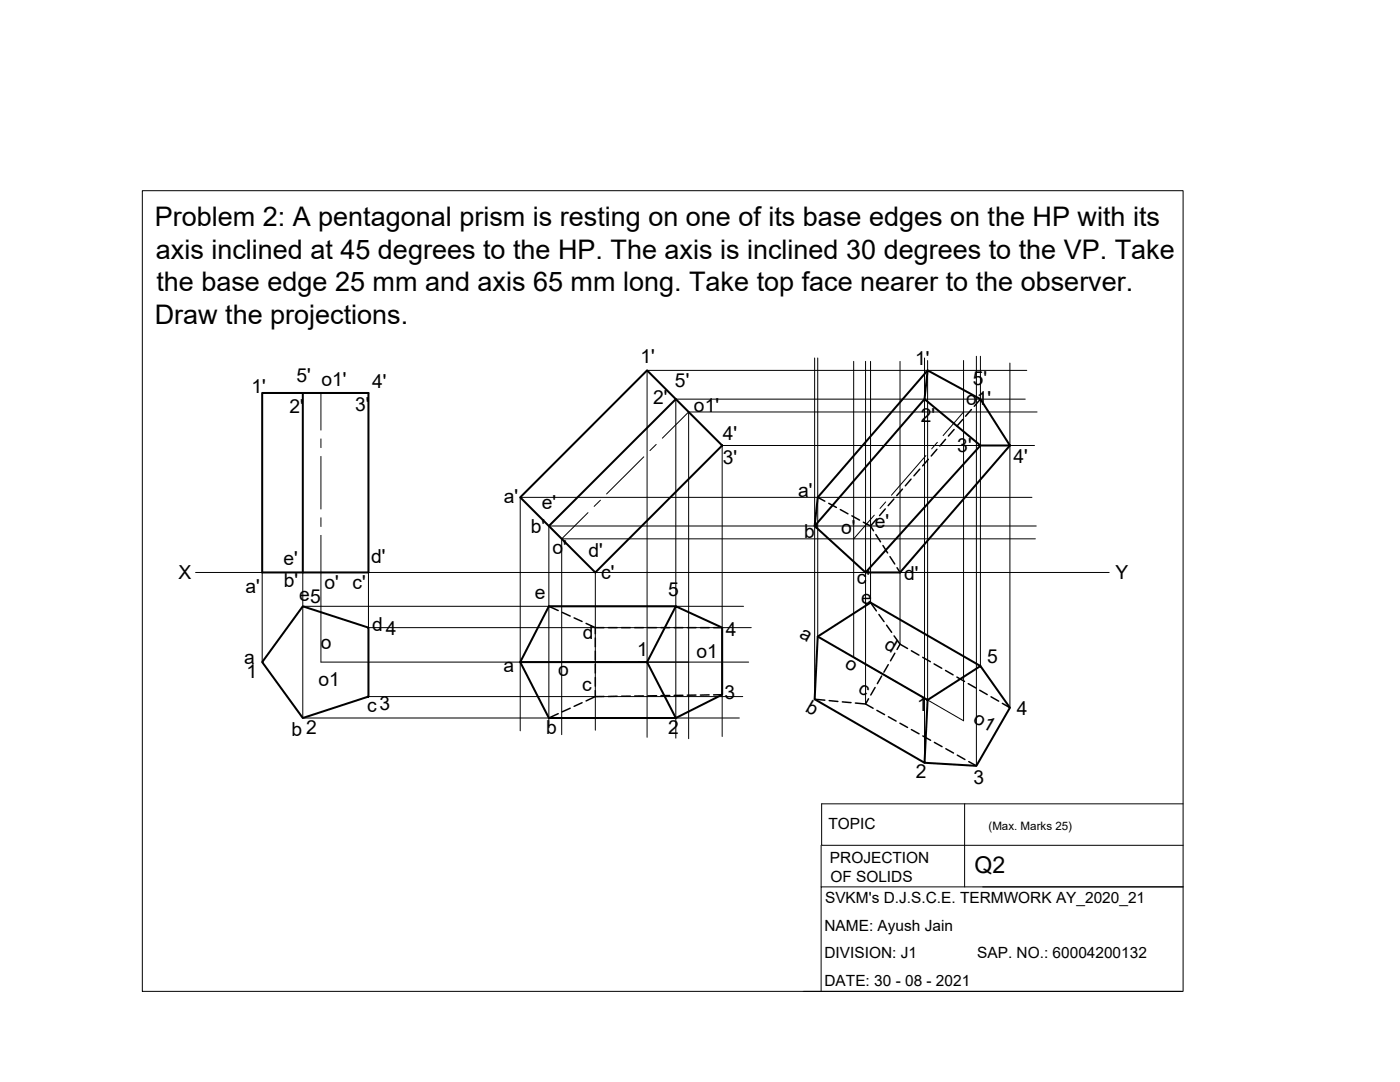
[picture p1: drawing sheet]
<svg xmlns="http://www.w3.org/2000/svg" width="279mm" height="216mm" viewBox="0 0 279 216" stroke-linecap="round" stroke-linejoin="round" font-family="sans-serif">
<!-- layer: Dimensions n Hatchings -->
<path d="M39 114.2h182.4" fill="none" stroke="#000" stroke-width=".2"/>
<!-- layer: Object -->
<g fill="none" stroke="#000" stroke-width=".4">
<path d="M52.3 78.4h21.2v35.8h-21.2zM60.4 78.4v35.8M129.1 73.9l15 15-25.3 25.3-15-15zM134.9 79.6l-25.4 25.4M184.5 79.6l-21.9 25.4M185.1 73.9l-21.9 25.3-.6 5.8 10.1 9.2h6.9l21.9-25.3M185.1 73.9l10.6 5.7 5.8 9.3h-5.8l-11.2-9.3zM195.7 88.9l-23 25.3M60.4 121l13.1 4.2v13.8l-13.1 4.3-8.1-11.2zM103.8 132.1h25.3l5.8-11.1 9.2 4.2v13.4l-9.2 4.7-5.8-11.2M134.9 121h-25.4l-5.7 11.1 5.7 11.2h25.4M163.2 127l21.9 12.7 10.6-6.8 5.8 8.3-6.6 11.6-10.4-.6 .6-12.5"/>
<path d="M195.7 132.9l-22-12.7-10.5 6.8-.6 12.5 21.9 12.7"/>
</g>
<!-- layer: Projections -->
<g fill="none" stroke="#000" stroke-width=".2">
<path d="M162.6 71.4v68.1M163.2 71.4v55.6M170.4 72.1v59.1M172.7 72.1v68.4M173.7 72.1v48.1M179.6 72.1v56.4M184.5 71.4v80.8M185.1 71.9v67.8M192.3 71.9v71.9M194.9 71.1v81.7M195.7 71.1v61.8M201.5 72.4v68.8"/>
<path d="M204.6 79.6h-69.7v67.7M204.9 73.9h-75.8v73.2M206 99.2h-102.2v46.6M206.5 88.9h-62.4v58.1M207 82.2h-69.6v65.2M52.3 114.2v17.9M60.4 114.2v29.1h87.2M64.1 114.2v17.9h85.3M73.5 114.2v11h76.4M118.8 114.2v31.5M206.6 107.5h-94.5v39.1M206.8 105h-97.3v40.2"/>
<path d="M60.4 121h88M73.5 139h74.7"/>
</g>
<!-- layer: Center -->
<g fill="none" stroke="#000" stroke-width=".2">
<path d="M64.1 78.4v7.4M64.1 87.6v1.7M64.1 91.1v10.5M119.8 99.8l-1.2 1.2M128.5 91.2l-7.4 7.4M131 88.7l-1.3 1.2M137.4 82.2l-5.2 5.2M184.8 90.9l-6.9 7.9M187.1 88.3l-1.2 1.3M192.3 82.2l-4.1 4.7M64.1 103.3v1.8M64.1 106.8v7.4"/>
<path d="M117.3 102.3l-5.2 5.2M174.5 102.8l-4.1 4.7M176.8 100.2l-1.2 1.3M112.1 132.1h10.1M123.9 132.1h1.7M127.4 132.1h10M170.4 131.2l8.7 5M180.6 137l1.5 .9M183.6 138.8l8.7 5"/>
</g>
<!-- layer: Hidden -->
<g fill="none" stroke="#000" stroke-width=".3">
<path d="M195.7 79.6l-1.3 1.5M163.2 99.2l1.4 .8M178.4 99.6l-1.2 1.3M180.1 97.6l-1.1 1.3M181.8 95.6l-1.1 1.3M183.6 93.6l-1.2 1.3M185.3 91.6l-1.2 1.4M187 89.7l-1.2 1.3M188.7 87.7l-1.1 1.3M190.4 85.7l-1.1 1.3M192.1 83.7l-1.1 1.3M193.9 81.7l-1.2 1.4"/>
<path d="M165.4 100.4l1.5 .9M167.7 101.7l1.5 .8M170 102.9l1.5 .9M172.3 104.2l1.4 .8 .6 .9M174.8 106.7l.9 1.4M175 103.5l-1.3 1.5M176.2 108.9l.9 1.4M176.7 101.6l-1.2 1.3M177.6 111.1l1 1.4M179 113.3l.6 .9M109.5 121l1.9 .8M112.2 122.2l1.6 .7"/>
<path d="M114.6 123.3l1.6 .7M117 124.4l1.8 .8v1.2M118.8 137.8v1.2l-1.8 .9M118.8 127.3v1.7M118.8 129.9v1.8M118.8 132.6v1.7M118.8 135.2v1.7M118.8 125.2h1.7M120.5 139h-1.7M121.4 125.2h1.8M123.2 138.9l-1.8 .1M124 125.2h1.8"/>
<path d="M125.8 138.9h-1.8M126.7 125.2h1.7M128.4 138.9h-1.7M129.3 125.2h1.7M131 138.8h-1.7M131.9 125.2h1.8M133.7 138.8h-1.8M134.5 125.2h1.8M136.3 138.7l-1.8 .1M137.2 125.2h1.7M138.9 138.7h-1.7M139.8 125.2h1.7"/>
<path d="M141.5 138.7h-1.7M142.4 125.2h1.7M144.1 138.6l-1.7 .1M162.6 139.5l2 .2M165.5 139.8l1.7 .2M173.3 139.4l-.6 1.1-2-.2M173.7 120.2l1.2 1.7M174.6 137.2l-.8 1.5M175.4 122.6l1 1.4M176 134.9l-.9 1.5M176.9 124.7l1 1.5M177.3 132.6l-.9 1.5"/>
<path d="M178.4 126.9l1.2 1.6-.6 1.1M178.6 130.3l-.9 1.6M179.6 128.5l1.5 .9M181.9 129.9l1.5 .8M184.2 131.2l1.5 .8M186.4 132.5l1.5 .8M188.7 133.8l1.5 .9M191 135.1l1.5 .9M193.2 136.4l1.6 .9M195.5 137.7l1.5 .9M197.8 139l1.5 .9M111.4 142.4l-1.9 .9"/>
<path d="M113.8 141.3l-1.6 .7M116.2 140.2l-1.6 .7M168.1 140.1l1.7 .1M172.7 140.5l1.5 .8M175 141.7l1.5 .9M177.3 143l1.5 .9M179.6 144.3l1.5 .9M181.9 145.6l1.5 .8M184.2 146.8l1.5 .9M186.5 148.1l1.5 .9M188.8 149.4l1.5 .9M191.1 150.7l1.5 .8"/>
<path d="M193.3 152l1.6 .8M200 140.3l1.5 .9"/>
</g>
<!-- layer: TEMPLATE -->
<path d="M28.4 38.1h207.7v159.7h-207.7zM163.9 168.7v8.3M192.5 160.4v16.6M196.1 177h40h-72.2v20.8M236.1 160.4h-72.1v8.3h72.1M160.3 197.8h75.5" fill="none" stroke="#000" stroke-width=".2"/>
<g font-size="5.4">
<text x="30.9" y="45.2">Problem 2: A pentagonal prism is resting on one of its base edges on the HP with its</text>
<text x="31.1" y="51.6">axis inclined at 45 degrees to the HP. The axis is inclined 30 degrees to the VP. Take</text>
<text x="31.2" y="58.1">the base edge 25 mm and axis 65 mm long. Take top face nearer to the observer.</text>
<text x="30.9" y="64.6">Draw the projections.</text>
</g>
<text font-size="4.6" x="194.5" y="174.2">Q2</text>
<g font-size="3.8">
<text x="59.1" y="76.3">5' o1'</text>
<text x="74.3" y="77.4">4'</text>
<text x="127.8" y="72.4">1'</text>
<text x="134.7" y="77.2">5'</text>
<text x="182.6" y="72.9">1'</text>
<text x="194.1" y="76.8">5'</text>
<text x="50.2" y="78.3">1'</text>
<text x="57.8" y="82.5">2'</text>
<text x="70.9" y="82">3'</text>
<text x="130.4" y="80.7">2'</text>
<text x="138.5" y="82.3">o1'</text>
<text x="192.8" y="80.8">o1'</text>
<text x="144.2" y="87.7">4'</text>
<text x="183.8" y="84.1">2'</text>
<text x="144.2" y="92.5">3'</text>
<text x="191.1" y="90.2">3'</text>
<text x="202.2" y="92.3">4'</text>
<text x="100.6" y="100.4">a'</text>
<text x="108.1" y="101.6">e'</text>
<text x="159.3" y="99.1">a'</text>
<text x="106" y="106.4">b'</text>
<text x="160.5" y="107.4">b'</text>
<text x="167.9" y="106.6">o'</text>
<text x="174.6" y="105.4">e'</text>
<text x="56.6" y="112.8">e'</text>
<text x="74" y="112.4">d'</text>
<text x="110.2" y="110.5">o'</text>
<text x="117.4" y="111.2">d'</text>
<text x="35.6" y="115.6">X</text>
<text x="49" y="118.3">a'</text>
<text x="56.6" y="117.2">b'</text>
<text x="59.7" y="119.9">e5</text>
<text x="64.8" y="117.5">o' c'</text>
<text x="106.8" y="119.6">e</text>
<text x="120" y="115.6">c'</text>
<text x="133.4" y="118.8">5</text>
<text x="171" y="116.5">c'</text>
<text x="180.4" y="115.7">d'</text>
<text x="222.7" y="115.6">Y</text>
<text x="74.3" y="126">d4</text>
<text x="171.9" y="120.4">e</text>
<text x="64" y="129.5">o</text>
<text x="116.3" y="127.5">d</text>
<text x="127.2" y="130.8">1</text>
<text x="139" y="131.4">o1</text>
<text x="144.8" y="126.8">4</text>
<text x="159.3" y="127.1" transform="rotate(30 159.3 127.1)">a</text>
<text x="176.3" y="129.3" transform="rotate(30 176.3 129.3)">d</text>
<text x="48.7" y="132.5">a</text>
<text x="49.2" y="135.2">1</text>
<text x="63.6" y="136.9">o1</text>
<text x="100.5" y="134.1">a</text>
<text x="111.4" y="134.9">o</text>
<text x="116.2" y="137.8">c</text>
<text x="168.4" y="133.2" transform="rotate(30 168.4 133.2)">o</text>
<text x="197" y="132.2">5</text>
<text x="73.3" y="142">c3</text>
<text x="144.6" y="139.4">3</text>
<text x="160.5" y="142" transform="rotate(30 160.5 142)">b</text>
<text x="171" y="138.1" transform="rotate(30 171 138.1)">c</text>
<text x="183.1" y="141.8">1</text>
<text x="194" y="144" transform="rotate(30 194 144)">o1</text>
<text x="202.9" y="142.6">4</text>
<text x="58.2" y="146.9">b 2</text>
<text x="109" y="146.4">b</text>
<text x="133.4" y="146.4">2</text>
<text x="182.8" y="155.3">2</text>
<text x="194.3" y="156.4">3</text>
</g>
<g font-size="3.1">
<text x="165.3" y="165.5">TOPIC</text>
<text x="165.6" y="172.3">PROJECTION</text>
<text x="165.7" y="176">OF SOLIDS</text>
<text x="164.5" y="185.7">NAME: Ayush Jain</text>
<text x="164.7" y="180.1">SVKM's D.J.S.C.E. TERMWORK AY_2020_21</text>
<text x="164.5" y="191.2">DIVISION: J1</text>
<text x="195" y="191.2">SAP. NO.: 60004200132</text>
<text x="164.5" y="196.8">DATE: 30 - 08 - 2021</text>
</g>
<text font-size="2.3" x="197.3" y="165.6">(Max. Marks 25)</text>
</svg>
